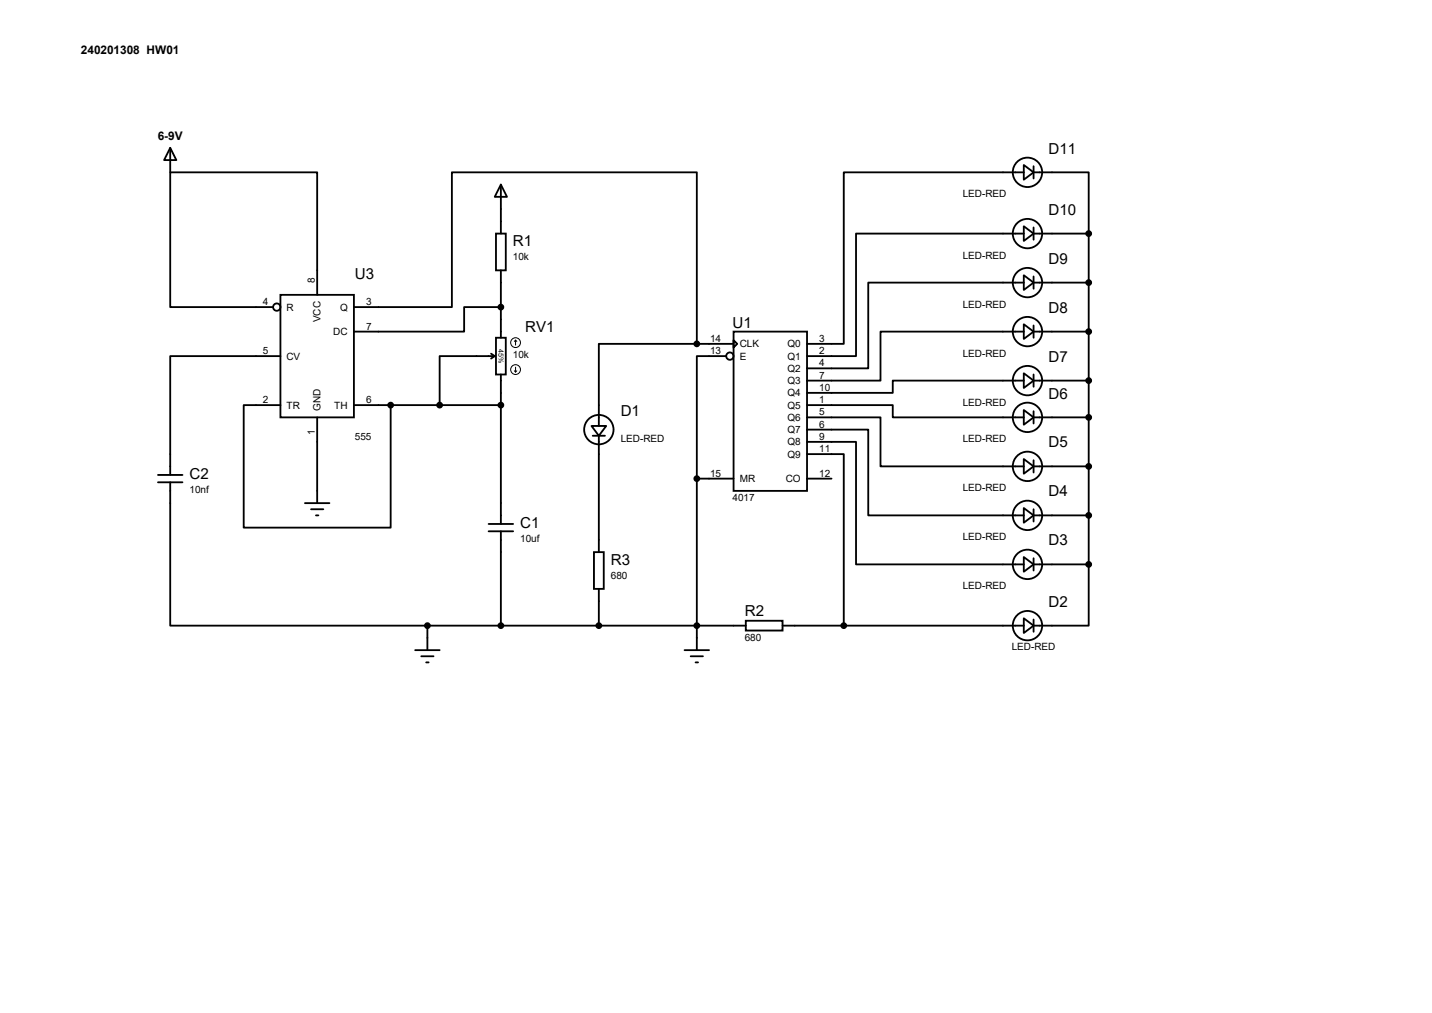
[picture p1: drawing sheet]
<svg xmlns="http://www.w3.org/2000/svg" width="297mm" height="210mm" viewBox="0 0 297 210" stroke-linecap="round" stroke-linejoin="round" font-family="sans-serif">
<g fill="none" stroke="#000" stroke-width=".38">
<path d="M35.3 30.6l1.3 2.6h-2.6zM35.3 30.6v5.1M103.9 38.3l1.3 2.5h-2.6zM103.9 38.3v10.1M212.3 34.2l2.1 1.5-2.1 1.6zM212.3 35.7h-37.3v35.6h-7.6M214.4 35.7h11.4v12.7M214.4 34.5v2.5M102.9 48.4h2v7.6h-2zM103.9 56v14M212.3 57.1l2.1 1.5-2.1 1.5zM212.3 46.9l2.1 1.5-2.1 1.6z"/>
<path d="M212.3 58.6h-32.2v17.8h-12.7M212.3 48.4h-34.8v25.4h-10.1M214.4 58.6h11.4M214.4 48.4h11.4M214.4 47.2v2.5M214.4 57.3v2.6M225.8 48.4v68.6M58.2 61.1h15.2v25.4h-15.2zM58.2 73.8h-22.9v24.7M65.8 61.1v-25.4h-30.5v28h21.3M73.4 63.7h20.3v-28h50.8v35.6M101.9 73.3l.7 .5"/>
<path d="M102.6 73.8h-11.4v10.2M102.6 73.8l-.7 .5M102.9 70h2v7.6h-2zM103.9 63.7h-7.6v5h-22.9M103.9 77.6v31M144.5 71.3h-20.3v17M144.5 71.3h7.6M150.6 73.8h-6.1v25.4M152.1 68.7h15.3v33.1h-15.3zM152.1 70.5l.8 .8-.8 .8zM212.3 77.4l2.1 1.5-2.1 1.5zM212.3 67.2l2.1 1.5-2.1 1.6z"/>
<path d="M212.3 78.9h-27.1v2.5h-17.8M212.3 68.7h-29.7v10.2h-15.2M214.4 68.7h11.4M214.4 78.9h11.4M214.4 67.5v2.5M214.4 77.6v2.6M32.8 100h5M32.8 98.5h5M35.3 100v29.7h53.3M58.2 84h-7.7v25.4h30.5v-25.4M65.8 86.5v17.8M73.4 84h30.5"/>
<path d="M122.7 88.3h3l-1.5 2zM122.9 90.3h2.6M124.2 90.3v24.2M144.5 99.2h7.6M144.5 99.2v35.6M167.4 91.6h10.1v25.4h34.8M167.4 89.1h12.7v17.7h32.2M167.4 86.5h15.2v10.2h29.7M167.4 84h17.8v2.5h27.1M167.4 94.1h7.6v35.6M167.4 99.2h5.1M212.3 95.2l2.1 1.5-2.1 1.5z"/>
<path d="M212.3 85l2.1 1.5-2.1 1.6zM214.4 86.5h11.4M214.4 96.7h11.4M214.4 85.3v2.5M214.4 95.4v2.6M63.2 104.3h5.1M64.5 105.6h2.6M65.5 106.8h.5M101.3 110.2h5.1M101.3 108.6h5.1M103.9 110.2v19.5M123.2 114.5h2v7.6h-2z"/>
<path d="M212.3 115.5l2.1 1.5-2.1 1.5zM212.3 105.3l2.1 1.5-2.1 1.6zM214.4 106.8h11.4M214.4 117h11.4M214.4 105.6v2.5M214.4 115.7v2.6M225.8 117v12.7h-11.4M86.1 134.8h5.1M87.4 136.1h2.5M88.4 137.3h.5M88.6 129.7v5.1M88.6 129.7h66.1"/>
<path d="M124.2 122.1v7.6M142 134.8h5.1M143.3 136.1h2.5M144.3 137.3h.5M154.7 128.7h7.6v2h-7.6zM162.3 129.7h50M212.3 128.2l2.1 1.5-2.1 1.5zM214.4 128.4v2.6"/>
<circle cx="213.1" cy="35.7" r="3"/>
<circle cx="213.1" cy="48.4" r="3"/>
<circle cx="213.1" cy="58.6" r="3"/>
<circle cx="57.4" cy="63.7" r=".76"/>
<circle cx="151.4" cy="73.8" r=".76"/>
<circle cx="213.1" cy="78.9" r="3"/>
<circle cx="213.1" cy="68.7" r="3"/>
<circle cx="124.2" cy="89.1" r="3"/>
<circle cx="213.1" cy="86.5" r="3"/>
<circle cx="213.1" cy="96.7" r="3"/>
<circle cx="213.1" cy="106.8" r="3"/>
<circle cx="213.1" cy="117" r="3"/>
<circle cx="213.1" cy="129.7" r="3"/>
</g>
<g fill="none" stroke="#000" stroke-width=".21">
<path d="M106.7 76.9l.2 .2M106.9 70.5l.3 .3M106.9 70.5l-.2 .3M106.9 70.5v1M106.9 76.1v1M107.2 76.9l-.3 .2"/>
<circle cx="106.9" cy="76.6" r="1.02"/>
<circle cx="106.9" cy="71" r="1.02"/>
</g>
<g fill="#000" stroke="#000" stroke-width=".38">
<circle cx="225.8" cy="48.4" r=".51"/>
<circle cx="225.8" cy="58.6" r=".51"/>
<circle cx="103.9" cy="63.7" r=".51"/>
<circle cx="144.5" cy="71.3" r=".51"/>
<circle cx="225.8" cy="78.9" r=".51"/>
<circle cx="225.8" cy="68.7" r=".51"/>
<circle cx="81" cy="84" r=".51"/>
<circle cx="91.2" cy="84" r=".51"/>
<circle cx="103.9" cy="84" r=".51"/>
<circle cx="144.5" cy="99.2" r=".51"/>
<circle cx="225.8" cy="86.5" r=".51"/>
<circle cx="225.8" cy="96.7" r=".51"/>
<circle cx="225.8" cy="106.8" r=".51"/>
<circle cx="225.8" cy="117" r=".51"/>
<circle cx="88.6" cy="129.7" r=".51"/>
<circle cx="103.9" cy="129.7" r=".51"/>
<circle cx="124.2" cy="129.7" r=".51"/>
<circle cx="144.5" cy="129.7" r=".51"/>
<circle cx="175" cy="129.7" r=".51"/>
</g>
<g font-size="3.1">
<text x="217.5" y="31.8">D11</text>
<text x="217.5" y="44.5">D10</text>
<text x="106.4" y="51.1">R1</text>
<text x="73.6" y="57.7">U3</text>
<text x="217.5" y="54.7">D9</text>
<text x="217.5" y="64.9">D8</text>
<text x="108.9" y="68.9">RV1</text>
<text x="151.9" y="67.9">U1</text>
<text x="217.5" y="75">D7</text>
<text x="217.5" y="82.6">D6</text>
<text x="128.7" y="86.1">D1</text>
<text x="217.5" y="92.8">D5</text>
<text x="39.3" y="99.3">C2</text>
<text x="217.5" y="102.9">D4</text>
<text x="107.9" y="109.5">C1</text>
<text x="217.5" y="113.1">D3</text>
<text x="126.7" y="117.1">R3</text>
<text x="217.5" y="125.8">D2</text>
<text x="154.5" y="127.8">R2</text>
</g>
<g font-size="2.5">
<text x="16.8" y="11.1">240201308 HW01</text>
<text x="32.7" y="29">6-9V</text>
</g>
<g font-size="2.1">
<text x="199.7" y="40.9">LED-RED</text>
<text x="106.4" y="54">10k</text>
<text x="199.7" y="53.6">LED-RED</text>
<text x="65.3" y="58.6" transform="rotate(-90 65.3 58.6)">8</text>
<text x="54.5" y="63.2">4</text>
<text x="59.4" y="64.4">R</text>
<text x="70.5" y="64.4">Q</text>
<text x="75.9" y="63.2">3</text>
<text x="199.7" y="63.8">LED-RED</text>
<text x="66.5" y="66.8" transform="rotate(-90 66.5 66.8)">VCC</text>
<text x="69.1" y="69.5">DC</text>
<text x="75.9" y="68.3">7</text>
<text x="147.3" y="70.9">14</text>
<text x="169.9" y="70.9">3</text>
<text x="54.5" y="73.4">5</text>
<text x="59.4" y="74.5">CV</text>
<text x="106.4" y="74.3">10k</text>
<text x="147.3" y="73.4">13</text>
<text x="153.4" y="72">CLK</text>
<text x="153.4" y="74.5">E</text>
<text x="163.3" y="72">Q0</text>
<text x="163.3" y="74.5">Q1</text>
<text x="163.3" y="77.1">Q2</text>
<text x="169.9" y="73.4">2</text>
<text x="169.9" y="75.9">4</text>
<text x="199.7" y="73.9">LED-RED</text>
<text x="54.5" y="83.6">2</text>
<text x="75.9" y="83.6">6</text>
<text x="163.3" y="79.6">Q3</text>
<text x="163.3" y="82.2">Q4</text>
<text x="169.9" y="78.5">7</text>
<text x="169.9" y="81">10</text>
<text x="169.9" y="83.6">1</text>
<text x="59.4" y="84.7">TR</text>
<text x="66.5" y="85.3" transform="rotate(-90 66.5 85.3)">GND</text>
<text x="69.3" y="84.7">TH</text>
<text x="163.3" y="84.7">Q5</text>
<text x="163.3" y="87.2">Q6</text>
<text x="163.3" y="89.8">Q7</text>
<text x="169.9" y="86.1">5</text>
<text x="169.9" y="88.6">6</text>
<text x="199.7" y="84.1">LED-RED</text>
<text x="65.3" y="90.2" transform="rotate(-90 65.3 90.2)">1</text>
<text x="73.6" y="91.2">555</text>
<text x="128.7" y="91.6">LED-RED</text>
<text x="163.3" y="92.3">Q8</text>
<text x="163.3" y="94.9">Q9</text>
<text x="169.9" y="91.2">9</text>
<text x="169.9" y="93.7">11</text>
<text x="199.7" y="91.7">LED-RED</text>
<text x="147.3" y="98.8">15</text>
<text x="153.4" y="99.9">MR</text>
<text x="163" y="99.9">CO</text>
<text x="169.9" y="98.8">12</text>
<text x="199.7" y="101.8">LED-RED</text>
<text x="39.3" y="102.2">10nf</text>
<text x="151.9" y="103.8">4017</text>
<text x="107.9" y="112.4">10uf</text>
<text x="199.7" y="112">LED-RED</text>
<text x="126.7" y="120">680</text>
<text x="199.7" y="122.1">LED-RED</text>
<text x="154.5" y="132.8">680</text>
<text x="209.8" y="134.8">LED-RED</text>
</g>
<text font-size="1.5" x="103.4" y="72.3" transform="rotate(90 103.4 72.3)">45%</text>
</svg>
